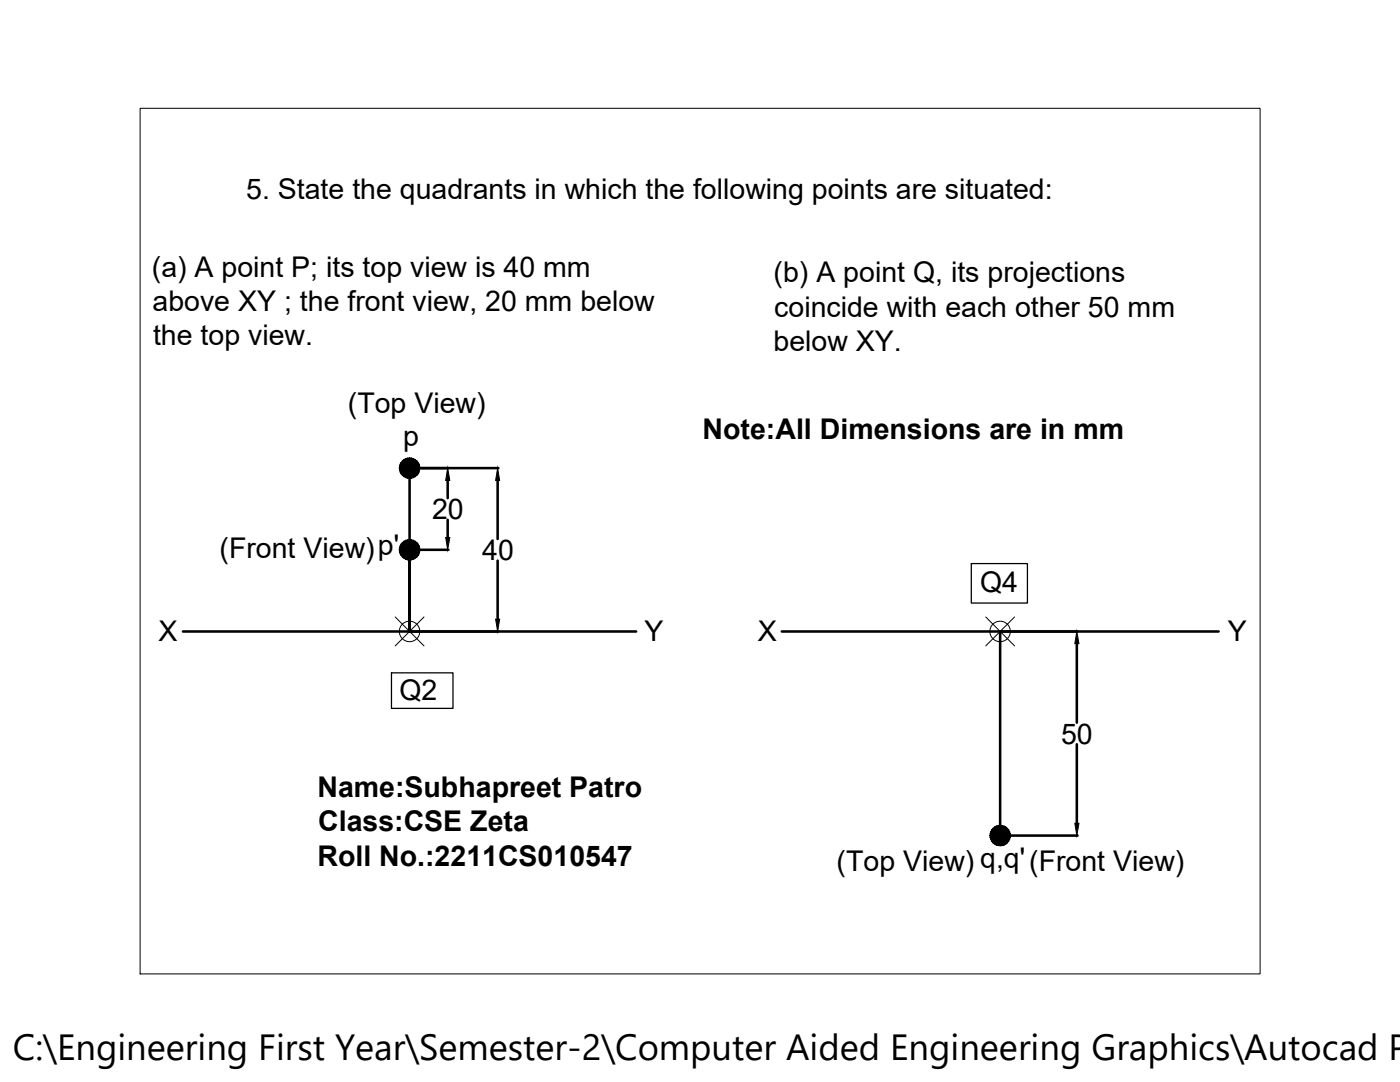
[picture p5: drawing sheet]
<svg xmlns="http://www.w3.org/2000/svg" width="279mm" height="216mm" viewBox="0 0 279 216" stroke-linecap="round" stroke-linejoin="round" font-family="sans-serif">
<!-- layer: 0 -->
<g fill="none" stroke="#000" stroke-width=".51">
<path d="M81.7 93.4v32.6v-16.3M81.8 93.4h17.7M89.3 95.9v3.5M99.3 95.9v11.6M81.8 109.7h7.7M89.3 103.7v3.6M99.3 111.9v11.6M36.5 126h90.5M156 126h87.2M199.6 126v40.7M214.9 128.4v15.8M214.9 148.5v15.8"/>
<path d="M199.7 166.7h15.4"/>
</g>
<g fill="none" stroke="#000" stroke-width=".2">
<path d="M28 21.6h223.5v172.7h-223.5zM78.9 123.1l5.7 5.8M84.6 123.1l-5.7 5.8M196.7 123.1l5.8 5.8M202.5 123.1l-5.8 5.8"/>
<circle cx="81.7" cy="126" r="2.04"/>
<circle cx="199.6" cy="126" r="2.04"/>
</g>
<g fill="#000" stroke="#000" stroke-width=".2">
<path d="M89.3 93.4l.5 2.5h-.9zM99.3 93.4l.4 2.5h-.8zM88.9 107.3h.9l-.5 2.4zM98.9 123.5h.8l-.4 2.5zM214.9 126l.4 2.4h-.8zM214.5 164.3h.8l-.4 2.4z"/>
<path d="M79.7 93v.4h2zM79.7 93.4h2l-2 .4zM79.7 93.8l.2 .4 1.8-.8z"/>
<path d="M79.9 94.2l.2 .4 1.6-1.2zM80.1 94.6l1.6-1.2-1.4 1.4zM81.7 93.4l-1.4 1.4 .3 .3z"/>
<path d="M80.3 92l-.2 .3 1.6 1.1zM80.1 92.3l1.6 1.1-1.8-.8zM79.9 92.6l-.2 .4 2 .4z"/>
<path d="M81.7 93.4l-1.1 1.7 .4 .2zM81.7 93.4l-.4 2-.3-.1zM81.7 93.4l-.4 2h.4z"/>
<path d="M81 91.5l.7 1.9-.4-2zM80.6 91.7l.4-.2 .7 1.9zM80.3 92l1.4 1.4-1.1-1.7z"/>
<path d="M81.7 93.4v2h.4zM81.7 93.4l.8 1.9-.4 .1zM81.7 93.4l.8 1.9 .4-.2z"/>
<path d="M82.1 91.4l-.4 2 .8-1.9zM81.7 91.4h.4l-.4 2zM81.3 91.4l.4 2v-2z"/>
<path d="M81.7 93.4l1.2 1.7 .3-.3zM81.7 93.4l1.7 1.2-.2 .2zM81.7 93.4l1.7 1.2 .2-.4z"/>
<path d="M83.2 92l-1.5 1.4 1.7-1.1zM82.9 91.7l.3 .3-1.5 1.4zM82.5 91.5l-.8 1.9 1.2-1.7z"/>
<path d="M81.7 93.4l1.9 .8 .1-.4zM81.7 93.4h2.1l-.1 .4z"/>
<path d="M81.7 93.4h2.1l-.1-.4zM81.7 93.4l1.9-.8 .1 .4zM81.7 93.4l1.9-.8-.2-.3z"/>
<path d="M79.7 109.3v.4h2zM79.7 109.7h2l-2 .4zM79.7 110.1l.2 .4 1.8-.8z"/>
<path d="M79.9 110.5l.2 .3 1.6-1.1zM80.1 110.8l1.6-1.1-1.4 1.4zM81.7 109.7l-1.4 1.4 .3 .3z"/>
<path d="M80.3 108.3l-.2 .3 1.6 1.1zM80.1 108.6l1.6 1.1-1.8-.8zM79.9 108.9l-.2 .4 2 .4z"/>
<path d="M81.7 109.7l-1.1 1.7 .4 .2zM81.7 109.7l-.4 2-.3-.1zM81.7 109.7l-.4 2h.4z"/>
<path d="M81 107.8l.7 1.9-.4-2zM80.6 108l.4-.2 .7 1.9zM80.3 108.3l1.4 1.4-1.1-1.7z"/>
<path d="M81.7 109.7v2h.4zM81.7 109.7l.8 1.9-.4 .1zM81.7 109.7l.8 1.9 .4-.2z"/>
<path d="M82.1 107.7l-.4 2 .8-1.9zM81.7 107.7h.4l-.4 2zM81.3 107.7l.4 2v-2z"/>
<path d="M81.7 109.7l1.2 1.7 .3-.3zM81.7 109.7l1.7 1.1-.2 .3zM81.7 109.7l1.7 1.1 .2-.3z"/>
<path d="M83.2 108.3l-1.5 1.4 1.7-1.1zM82.9 108l.3 .3-1.5 1.4zM82.5 107.8l-.8 1.9 1.2-1.7z"/>
<path d="M81.7 109.7l1.9 .8 .1-.4zM81.7 109.7h2.1l-.1 .4z"/>
<path d="M81.7 109.7h2.1l-.1-.4zM81.7 109.7l1.9-.8 .1 .4zM81.7 109.7l1.9-.8-.2-.3z"/>
<path d="M197.6 166.3v.4h2zM197.6 166.7h2l-2 .4zM197.6 167.1l.1 .4 1.9-.8z"/>
<path d="M197.7 167.5l.2 .4 1.7-1.2zM197.9 167.9l1.7-1.2-1.4 1.5zM199.6 166.7l-1.4 1.5 .3 .2z"/>
<path d="M198.2 165.3l-.3 .3 1.7 1.1zM197.9 165.6l1.7 1.1-1.9-.8zM197.7 165.9l-.1 .4 2 .4z"/>
<path d="M199.6 166.7l-1.1 1.7 .3 .2zM199.6 166.7l-.4 2-.4-.1zM199.6 166.7l-.4 2 .4 .1z"/>
<path d="M198.8 164.8l.8 1.9-.4-2zM198.5 165l.3-.2 .8 1.9zM198.2 165.3l1.4 1.4-1.1-1.7z"/>
<path d="M199.6 166.7v2.1l.4-.1zM199.6 166.7l.8 1.9-.4 .1zM199.6 166.7l.8 1.9 .3-.2z"/>
<path d="M200 164.7l-.4 2 .8-1.9zM199.6 164.7h.4l-.4 2zM199.2 164.7l.4 2v-2z"/>
<path d="M199.6 166.7l1.1 1.7 .3-.2zM199.6 166.7l1.7 1.2-.3 .3zM199.6 166.7l1.7 1.2 .2-.4z"/>
<path d="M201 165.3l-1.4 1.4 1.7-1.1zM200.7 165l.3 .3-1.4 1.4zM200.4 164.8l-.8 1.9 1.1-1.7z"/>
<path d="M199.6 166.7l1.9 .8 .1-.4zM199.6 166.7h2.1l-.1 .4z"/>
<path d="M199.6 166.7h2.1l-.1-.4zM199.6 166.7l1.9-.8 .1 .4zM199.6 166.7l1.9-.8-.2-.3z"/>
</g>
<path d="M193.8 112.5h11.2v7.8h-11.2zM78.1 134.3h12.3v7.1h-12.3z" fill="none" stroke="#000" stroke-width=".25"/>
<text font-size="7.3" x="2.6" y="211.5">C:\Engineering First Year\Semester-2\Computer Aided Engineering Graphics\Autocad P</text>
<g font-size="5.7">
<text x="49.1" y="39.6">5. State the quadrants in which the following points are situated:</text>
<text x="30.3" y="55.3">(a) A point P; its top view is 40 mm</text>
<text x="154.4" y="56.4">(b) A point Q, its projections</text>
<text x="30.4" y="62.1">above XY ; the front view, 20 mm below</text>
<text x="154.5" y="63.2">coincide with each other 50 mm</text>
<text x="30.5" y="68.9">the top view.</text>
<text x="154.4" y="70">below XY.</text>
<text x="69.4" y="82.3">(Top View)</text>
<text x="80.5" y="88.9">p</text>
<text x="140.2" y="87.5">Note:All Dimensions are in mm</text>
<text x="86.2" y="103.6">20</text>
<text x="43.8" y="111.3">(Front View)p'</text>
<text x="96.2" y="111.7">40</text>
<text x="195.6" y="118.2">Q4</text>
<text x="31.6" y="127.9">X</text>
<text x="128.6" y="128">Y</text>
<text x="151.3" y="127.9">X</text>
<text x="245" y="128">Y</text>
<text x="79.7" y="139.6">Q2</text>
<text x="211.8" y="148.4">50</text>
<text x="63.4" y="159">Name:Subhapreet Patro</text>
<text x="63.5" y="165.9">Class:CSE Zeta</text>
<text x="63.4" y="172.7">Roll No.:2211CS010547</text>
<text x="167" y="173.8">(Top View) q,q'(Front View)</text>
</g>
</svg>
